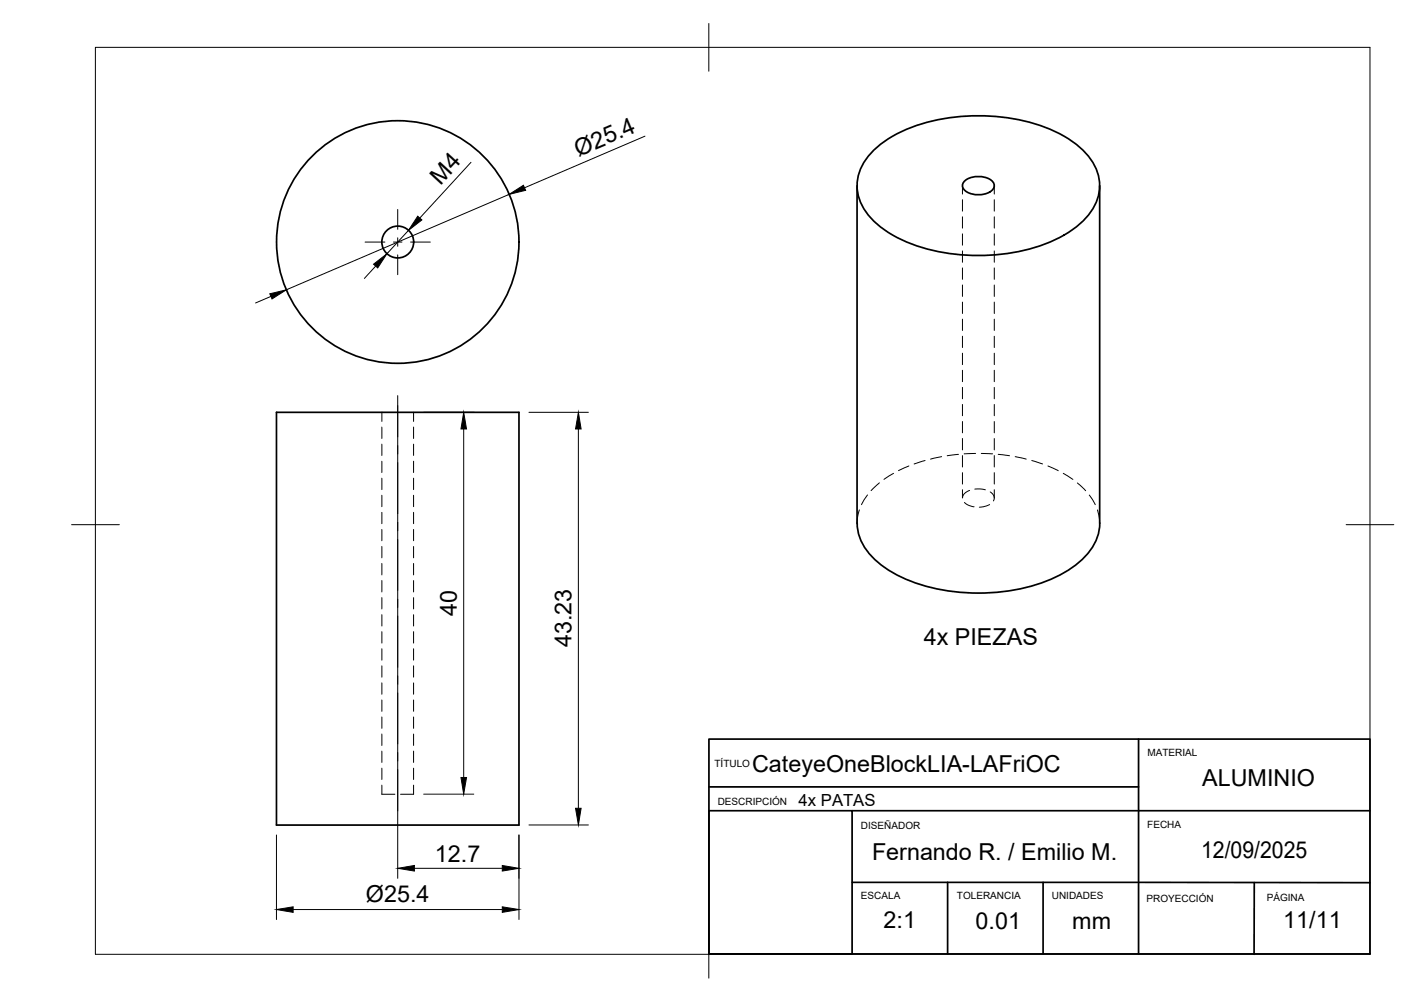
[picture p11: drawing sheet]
<svg xmlns="http://www.w3.org/2000/svg" width="297mm" height="210mm" viewBox="0 0 297 210" stroke-linecap="round" stroke-linejoin="round" font-family="sans-serif">
<!-- layer: Hidden -->
<g fill="none" stroke="#000" stroke-width=".21">
<path d="M201.6 38.9v1.8M208.3 38.9v1.8M201.6 41.8v2.4M201.6 45.4v2.4M201.6 49v2.4M201.6 52.6v2.3M201.6 56.1v2.4M201.6 59.7v2.4M208.3 41.8v2.4M208.3 45.4v2.4M208.3 49v2.4M208.3 52.6v2.3"/>
<path d="M208.3 56.1v2.4M208.3 59.7v2.4M201.6 63.3v2.4M201.6 66.9v2.3M201.6 70.4v2.4M201.6 74v2.4M201.6 77.6v2.4M208.3 63.3v2.4M208.3 66.9v2.3M208.3 70.4v2.4M208.3 74v2.4M208.3 77.6v2.4"/>
<path d="M80 86.4v1.9M80 89.5v2.4M80 93v2.4M80 96.6v2.4M86.6 86.4v1.9M86.6 89.5v2.4M86.6 93v2.4M86.6 96.6v2.4M187.2 99.2l-2 1.2M190.4 97.6l-2.2 1M193.8 96.5l-2.3 .7M197.3 95.7l-2.4 .5"/>
<path d="M200.8 95.2l-2.4 .3M201.6 81.1v2.4M201.6 84.7v2.4M201.6 88.3v2.4M201.6 91.9v2.3M201.6 95.4v2.4M201.6 99v2.4M204.4 95l-2.4 .1M205.5 95l2.4 .1M208.3 81.1v2.4M208.3 84.7v2.4M208.3 88.3v2.4"/>
<path d="M208.3 91.9v2.3M208.3 95.4v2.4M208.3 99v2.4M209.1 95.2l2.4 .3M212.7 95.7l2.3 .5M216.1 96.5l2.3 .7M219.5 97.6l2.2 1M222.7 99.2l2 1.2M80 100.2v2.4M80 103.8v2.3M80 107.3v2.4M80 110.9v2.4"/>
<path d="M80 114.5v2.4M80 118v2.4M86.6 100.2v2.4M86.6 103.8v2.3M86.6 107.3v2.4M86.6 110.9v2.4M86.6 114.5v2.4M86.6 118v2.4M180 106.8l-.3 1.1-.2 1.7M181.7 103.7l-1.2 2M184.2 101.1l-1.7 1.7M201.6 102.6v1.7"/>
<path d="M202 105.3l1 .6 1 .3M203.1 102.7l-1.1 .8-.4 .8M204.2 102.5l1.3-.1 .9 .2M207.3 105.7l-1.3 .5h-.9M207.4 103.1a1.36 1.36 0 0 1 .7 1.8M208.3 102.6v1.7M225.7 101.2l1.7 1.6M228.2 103.7l1.2 2M229.9 106.8l.3 1.1 .2 1.7M80 121.6v2.4M80 125.2v2.4M80 128.8v2.3"/>
<path d="M80 132.3v2.4M80 135.9v2.4M80 139.5v2.4M86.6 121.6v2.4M86.6 125.2v2.4M86.6 128.8v2.3M86.6 132.3v2.4M86.6 135.9v2.4M86.6 139.5v2.4M80 143.1v2.3M80 146.6v2.4M80 150.2v2.4"/>
<path d="M80 153.8v2.4M80 157.3v2.4M86.6 143.1v2.3M86.6 146.6v2.4M86.6 150.2v2.4M86.6 153.8v2.4M86.6 157.3v2.4M80 164.5v1.9h2.7M80 160.9v2.4M86.6 164.5v1.9h-2.7M86.6 160.9v2.4"/>
</g>
<!-- layer: Visible -->
<g fill="none" stroke="#000" stroke-width=".36">
<path d="M179.5 38.9v70.7M182.8 31.7a27.4 27.4 0 0 1 15-6.9 40.6 40.6 0 0 1 23.5 2.9 17 17 0 0 1 8.2 7.5 9.4 9.4 0 0 1-2.5 10.9 27.4 27.4 0 0 1-14.9 6.8 40.6 40.6 0 0 1-23.5-2.8 17 17 0 0 1-8.2-7.5 9.4 9.4 0 0 1 2.4-10.9zM202.1 37.9a4.6 4.6 0 0 1 6 .4 1.63 1.63 0 0 1-1.4 2.2 4.5 4.5 0 0 1-4.9-1 1.25 1.25 0 0 1 .3-1.6zM230.4 38.9v70.7a11.8 11.8 0 0 1-6 9.4 35.9 35.9 0 0 1-21.7 5.2 32.5 32.5 0 0 1-18.5-6.2 11.3 11.3 0 0 1-4.6-8.4M57.9 86.4h50.8v86.4h-50.8z"/>
<circle cx="83.3" cy="50.7" r="25.4"/>
<circle cx="83.3" cy="50.7" r="3.3"/>
</g>
<!-- layer: BORDER -->
<path d="M20 9.9h267v190h-267zM148.5 4.9v10M15 109.9h10M282 109.9h10M148.5 194.9v10" fill="none" stroke="#000" stroke-width=".21"/>
<!-- layer: Smart Centers -->
<g fill="none" stroke="#000" stroke-width=".21">
<path d="M76.5 50.7h4.1M82.4 50.7h1.8M83.3 43.9v4.1M83.3 49.8v1.8M83.3 53.4v4.1M86 50.7h4.1M83.3 82.9v8.6M83.3 93.3v1.8M83.3 96.9v10.7M83.3 109.4v1.8M83.3 113v10.7M83.3 125.5v1.8"/>
<path d="M83.3 129v10.8M83.3 141.6v1.7M83.3 145.1v10.7M83.3 157.6v1.8M83.3 161.2v8.7"/>
</g>
<!-- layer: FD_Dimensions -->
<g fill="none" stroke="#000" stroke-width=".21">
<path d="M98.7 34l-10.8 11.7M135.1 28.5l-25.2 10.8M78.7 55.7l-2.4 2.6M85.6 48.3l-4.6 4.9M106.7 40.7l-46.7 20M56.7 62.1l-3.2 1.4M83.3 85v99M88.8 86.4h10.5M97.1 89.9v73M110.8 86.4h12.5M121.2 89.9v79.4M57.9 174.9v17.7"/>
<path d="M88.8 166.4h10.5M108.7 174.9v17.7M110.8 172.8h12.5M61.4 190.5h43.8M86.8 181.9h18.4"/>
</g>
<path d="M106.7 40.7l2.9-1.9 .5 1.1zM78.3 55.3l2.7-2.1-1.9 2.9zM87.5 45.3l.9 .8-2.8 2.2zM56.5 61.5l3.5-.8-3 1.9zM97.1 86.4l.6 3.5h-1.1zM121.2 86.4l.5 3.5h-1.1zM96.6 162.9h1.1l-.6 3.5zM120.6 169.3h1.1l-.5 3.5zM57.9 190.5l3.5-.5v1.1zM83.3 181.9l3.5-.6v1.2zM105.2 181.3l3.5 .6-3.5 .6zM105.2 190l3.5 .5-3.5 .6z" fill="#000" stroke="#000" stroke-width=".21"/>
<!-- layer: TITLEBLOCK -->
<path d="M148.5 154.8h138.5v45h-138.5zM238.5 154.8v45M148.5 169.8h30v30h-30zM148.5 164.8h90M178.5 169.8h108.5M178.5 184.8l108.5 .1M198.5 184.8v15M218.5 184.8v15M262.7 184.9v15" fill="none" stroke="#000" stroke-width=".36"/>
<g font-size="4.9">
<text x="121.2" y="32.8" transform="rotate(-23 121.2 32.8)">Ø25.4</text>
<text x="92.2" y="38.9" transform="rotate(-47 92.2 38.9)">M4</text>
<text x="95.7" y="129" transform="rotate(-90 95.7 129)">40</text>
<text x="119.7" y="135.6" transform="rotate(-90 119.7 135.6)">43.23</text>
<text x="193.5" y="135.2">4x PIEZAS</text>
<text x="157.5" y="161.7">CateyeOneBlockLIA-LAFriOC</text>
<text x="251.8" y="164.8">ALUMINIO</text>
<text x="251.6" y="179.7">12/09/2025</text>
<text x="91.1" y="180.5">12.7</text>
<text x="182.7" y="180.1">Fernando R. / Emilio M.</text>
<text x="76.7" y="189">Ø25.4</text>
<text x="185.1" y="194.4">2:1</text>
<text x="204.4" y="194.5">0.01</text>
<text x="224.6" y="194.6">mm</text>
<text x="268.8" y="194.5">11/11</text>
</g>
<text font-size="3.5" x="167.3" y="168.8">4x PATAS</text>
<g font-size="2.1">
<text x="149.7" y="160.6">TÍTULO</text>
<text x="240.3" y="158.3">MATERIAL</text>
<text x="150.3" y="168.7">DESCRIPCIÓN</text>
<text x="180.3" y="173.7">DISEÑADOR</text>
<text x="240.3" y="173.4">FECHA</text>
<text x="180.3" y="188.4">ESCALA</text>
<text x="200.4" y="188.4">TOLERANCIA</text>
<text x="220.3" y="188.4">UNIDADES</text>
<text x="240.2" y="188.9">PROYECCIÓN</text>
<text x="265.3" y="188.7">PÁGINA</text>
</g>
</svg>
